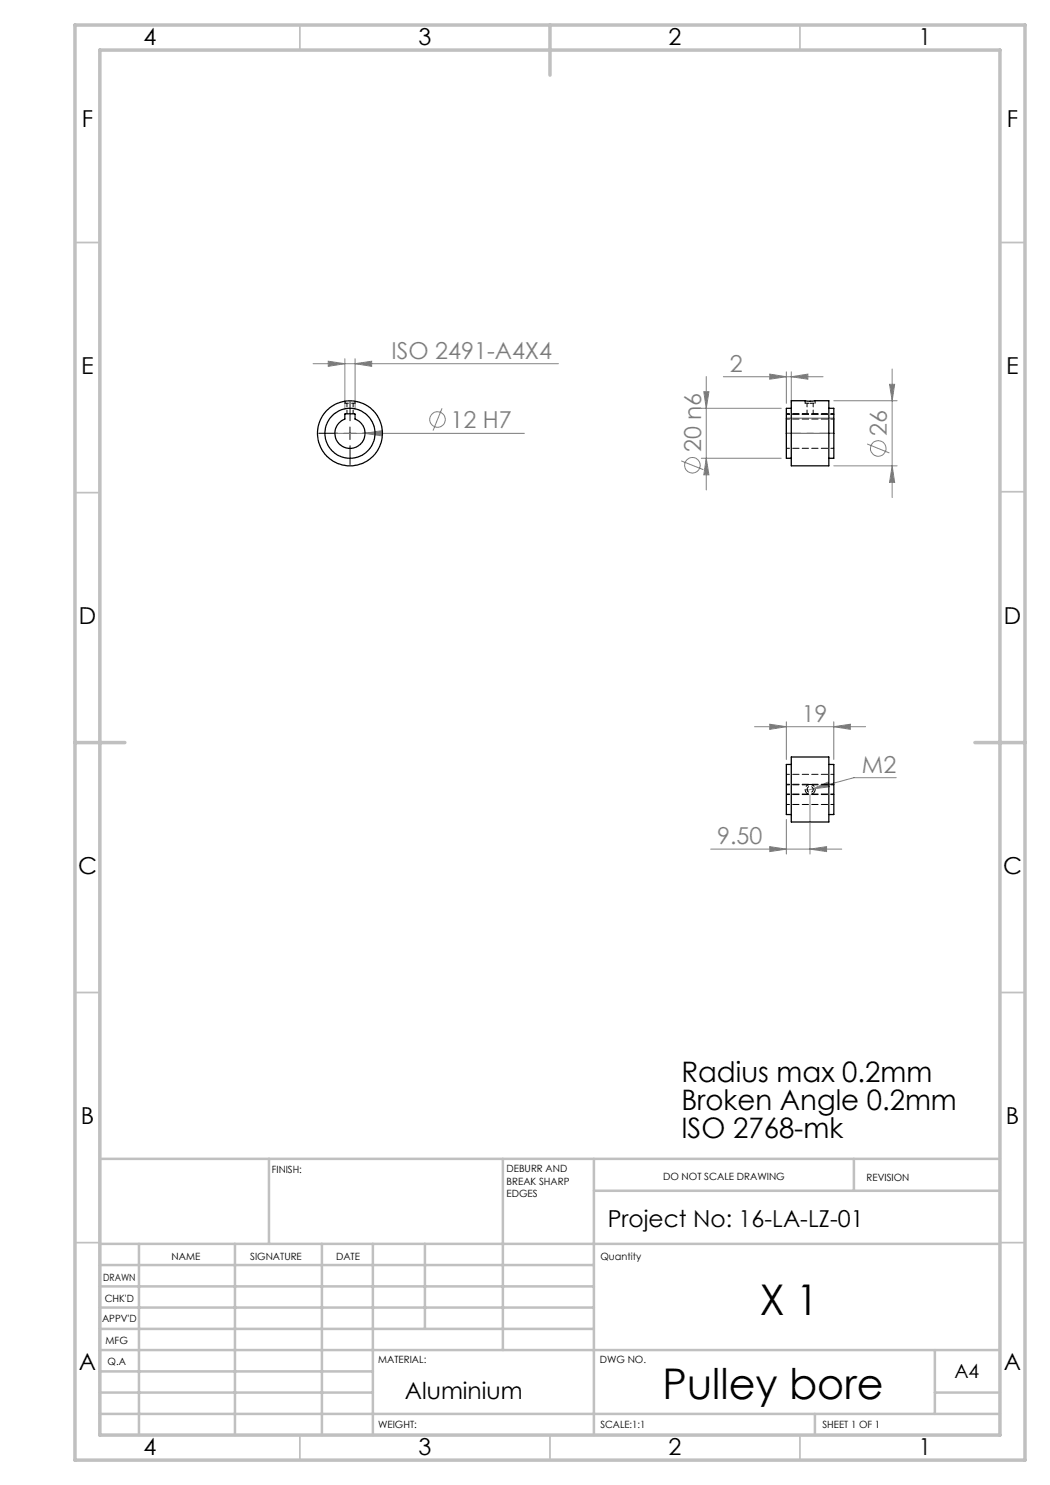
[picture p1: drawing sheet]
<svg xmlns="http://www.w3.org/2000/svg" width="210mm" height="297mm" viewBox="0 0 210 297" stroke-linecap="round" stroke-linejoin="round" font-family="sans-serif">
<g fill="none" stroke="#808080" stroke-width=".2">
<path d="M62.6 72.7h49.1M65.7 72.2l3.3 .5-3.3 .6zM69 71.8v10.1M71 72.7l3.3-.5v1.1zM71 71.8v10.1M140.8 78.3h1l-.5 3.4zM141.3 75.3v22.7M144.7 75.3h19.9M154 74.8l3.3 .5-3.3 .5zM157.3 74.4v6.3M158.3 75.3l3.3-.5v1zM158.3 74.4v6.3"/>
<path d="M177.9 76.9h1l-.5 3.2zM178.4 73.8v25.7M67 86.7h37.9M73 86.7l3.3-.6v1.1zM88.4 81.7l-1.8 4.4M136.2 92.2l4.5 1.7M140.3 81.7h15.9M140.3 91.6h15.9M141.3 91.6l.5 3.4h-1zM166.8 93.2h12.6M166.8 80.1h12.6M173.4 88.8l4.5 1.8"/>
<path d="M178.4 93.2l.5 3.3h-1zM150.9 145.3h22.2M154 144.8l3.3 .5-3.3 .6zM157.3 144.4v7.5M162 158.9v11.9M162.6 157.8l3.1-1.4 .2 1zM166.8 145.3l3.3-.5v1.1zM166.8 144.4v7.5M179.2 155.5h-8.4l-9.4 2.6M142.1 169.8h26.2M154 169.3l3.3 .5-3.3 .5zM157.3 163.9v6.9"/>
<path d="M162 169.8l3.3-.5v1z"/>
<circle cx="87.5" cy="83.9" r="1.56"/>
<circle cx="138.5" cy="93.1" r="1.56"/>
<circle cx="175.6" cy="89.7" r="1.55"/>
</g>
<path d="M67.5 86.6h-3.7M70 84.1v-3.7M70 89.1v3.8M72.5 86.6h3.8" fill="none" stroke="#000" stroke-width=".2" stroke-dasharray="15.2 1.3 1.3 1.3"/>
<path d="M68.8 86.7h2.4M70 85.4v2.5" fill="none" stroke="#000" stroke-width=".2"/>
<g fill="none" stroke="#c0c0c0" stroke-width=".35">
<path d="M60 5v5M160 5v5M15 48.5h5M200 48.5h5M15 98.5h5M200 98.4h5M15 198.5h5M200 198.5h5M15 248.5h5M200 248.5h5M60 287v5M110 287v5"/>
<path d="M160 287v5"/>
</g>
<g fill="none" stroke="#c0c0c0" stroke-width=".5">
<path d="M53.8 231.8v17M100.6 231.8v38.2M118.8 231.8v55.2M118.8 238.2h81.2M170.8 231.8v6.4M200 231.8h-180v55.2M20 248.8h180M20 257.3h98.8M20 253h98.8M27.8 248.8v38.2M47 248.8v38.2M64.4 248.8v38.2"/>
<path d="M74.6 248.8v38.2M85 248.8v17M20 265.8h98.8M20 261.5h98.8M20 278.5h54.6M20 274.3h54.6M20 270h180M187 278.5h13M187 270v12.8M20 282.8h180M163 282.8v4.2"/>
</g>
<path d="M15 5h190v287h-190zM20 10h180v277h-180zM110 5v10M15 148.5h10M195 148.5h10" fill="none" stroke="#c0c0c0" stroke-width=".7"/>
<path d="M157.3 83.6h9.5v3.1h-9.5z" fill="none" stroke="#808080" stroke-width=".25"/>
<path d="M166.8 86.6h-9.5" fill="none" stroke="#808080" stroke-width=".2" stroke-dasharray="15.2 1.3 1.3 1.3" stroke-dashoffset="12.4"/>
<g fill="#808080">
<path d="M73 86.7l3.3-.6v1.1z"/>
<path d="M162 169.8l3.3-.5v1zM154 169.3l3.3 .5-3.3 .5z"/>
<path d="M154 74.8l3.3 .5-3.3 .5zM158.3 75.3l3.3-.5v1zM65.7 72.2l3.3 .5-3.3 .6zM71 72.7l3.3-.5v1.1zM162.6 157.8l3.3-.4-.2-1zM154 144.8l3.3 .5-3.3 .6zM166.8 145.3l3.3-.5v1.1z"/>
<path d="M178.4 93.2l.5 3.3h-1zM177.9 76.9h1l-.5 3.2z"/>
<path d="M140.8 78.3h1l-.5 3.4zM141.3 91.6l.5 3.4h-1z"/>
</g>
<g fill="none" stroke="#000" stroke-width=".25">
<path d="M69 82.8h1.9l.1 1a3 3 0 0 1 1.4 4.7 3 3 0 0 1-4.8 0 3 3 0 0 1 1.4-4.7zM158.3 80.1l3.5 .2 4-.2v13.1h-7.5zM158.3 81.7h-1v9.9h1M165.8 81.7h1v9.9h-1M158.3 151.4h7.5v13h-7.5zM158.3 152.9h-1v10h1M165.8 152.9h1v10h-1"/>
<circle cx="70" cy="86.7" r="5"/>
<circle cx="70" cy="86.7" r="6.5"/>
</g>
<path d="M69 80.2v.4M71 80.6v-.4M161 80.1v.5M161.1 80.2l-.1-.1M162.1 80.2h-.1M163 80.6v-.5" fill="none" stroke="#000" stroke-width=".2" stroke-dasharray="1.3 .6"/>
<g fill="none" stroke="#000" stroke-width=".2" stroke-dasharray="1.3 .6" stroke-dashoffset=".6">
<path d="M69 80.6h2M157.3 82.8h9.5M157.3 89.7h9.5M166.8 83.8h-9.5M166.8 82.7h-9.5M166.8 82.8h-9.5M157.3 158.9h9.5M157.3 158.8h9.5M161.4 157.9a.61 .61 0 0 1 .9-.6 .61 .61 0 0 1 .1 1.1 .61 .61 0 0 1-1-.4v-.1M166.8 156.9h-9.5M166.8 157h-9.5M166.8 154.9h-9.5"/>
<path d="M157.3 160.9h9.5"/>
</g>
<path d="M69.4 80.6v2.1M70.6 82.7v-2.1M161 80.6h1M161.4 80.6v2.1M162 80.6h1M162.6 82.7v-2.1" fill="none" stroke="#000" stroke-width=".2" stroke-dasharray="1.3 .6" stroke-dashoffset=".5"/>
<path d="M162 156.9a1 1 0 0 1 .9 1.4 1 1 0 0 1-1.7 .2 1 1 0 0 1 .7-1.6h.1" fill="none" stroke="#000" stroke-width=".2" stroke-dasharray="1.3 .6" stroke-dashoffset=".4"/>
<g font-size="8.5">
<text x="152" y="263">X 1</text>
<text x="132.5" y="279.7">Pulley bore</text>
</g>
<g font-size="5.6">
<text x="136.3" y="216.3">Radius max 0.2mm</text>
<text x="136.3" y="222">Broken Angle 0.2mm</text>
<text x="136.3" y="227.6">ISO 2768-mk</text>
</g>
<g font-size="4.7">
<text x="28.7" y="9">4</text>
<text x="83.7" y="9">3</text>
<text x="133.7" y="9">2</text>
<text x="183.7" y="9">1</text>
<text x="16.4" y="25.5">F</text>
<text x="201.4" y="25.5">F</text>
<text x="16.2" y="74.7">E</text>
<text x="201.2" y="74.7">E</text>
<text x="15.8" y="124.7">D</text>
<text x="200.8" y="124.7">D</text>
<text x="15.6" y="174.7">C</text>
<text x="200.6" y="174.7">C</text>
<text x="16.2" y="224.7">B</text>
<text x="201.2" y="224.7">B</text>
<text x="121.5" y="245.3">Project No: 16-LA-LZ-01</text>
<text x="15.8" y="274">A</text>
<text x="200.8" y="274">A</text>
<text x="81" y="279.8">Aluminium</text>
<text x="28.7" y="291">4</text>
<text x="83.7" y="291">3</text>
<text x="133.7" y="291">2</text>
<text x="183.7" y="291">1</text>
</g>
<g font-size="4.7" fill="#808080">
<text x="78.3" y="71.7">ISO 2491-A4X4</text>
<text x="146" y="74.3">2</text>
<text x="90.1" y="85.6">12 H7</text>
<text x="177.4" y="87.1" transform="rotate(-90 177.4 87.1)">26</text>
<text x="140.2" y="90.5" transform="rotate(-90 140.2 90.5)">20 n6</text>
<text x="160.3" y="144.3">19</text>
<text x="172.4" y="154.5">M2</text>
<text x="143.4" y="168.8">9.50</text>
</g>
<text font-size="3.9" x="190.9" y="275.5">A4</text>
<g font-size="2">
<text x="54.4" y="234.6">FINISH:</text>
<text x="101.3" y="234.5">DEBURR AND</text>
<text x="101.3" y="237">BREAK SHARP</text>
<text x="101.3" y="239.5">EDGES</text>
<text x="132.6" y="236">DO NOT SCALE DRAWING</text>
<text x="173.3" y="236.2">REVISION</text>
<text x="34.3" y="252">NAME</text>
<text x="50" y="251.9">SIGNATURE</text>
<text x="67.2" y="251.9">DATE</text>
<text x="120.1" y="251.9">Quantity</text>
<text x="20.6" y="256.1">DRAWN</text>
<text x="20.9" y="260.3">CHK'D</text>
<text x="20.4" y="264.4">APPV'D</text>
<text x="21.1" y="268.8">MFG</text>
<text x="21.5" y="273">Q.A</text>
<text x="75.6" y="272.5">MATERIAL:</text>
<text x="120" y="272.5">DWG NO.</text>
<text x="75.6" y="285.5">WEIGHT:</text>
<text x="120.1" y="285.6">SCALE:1:1</text>
<text x="164.5" y="285.6">SHEET 1 OF 1</text>
</g>
</svg>
